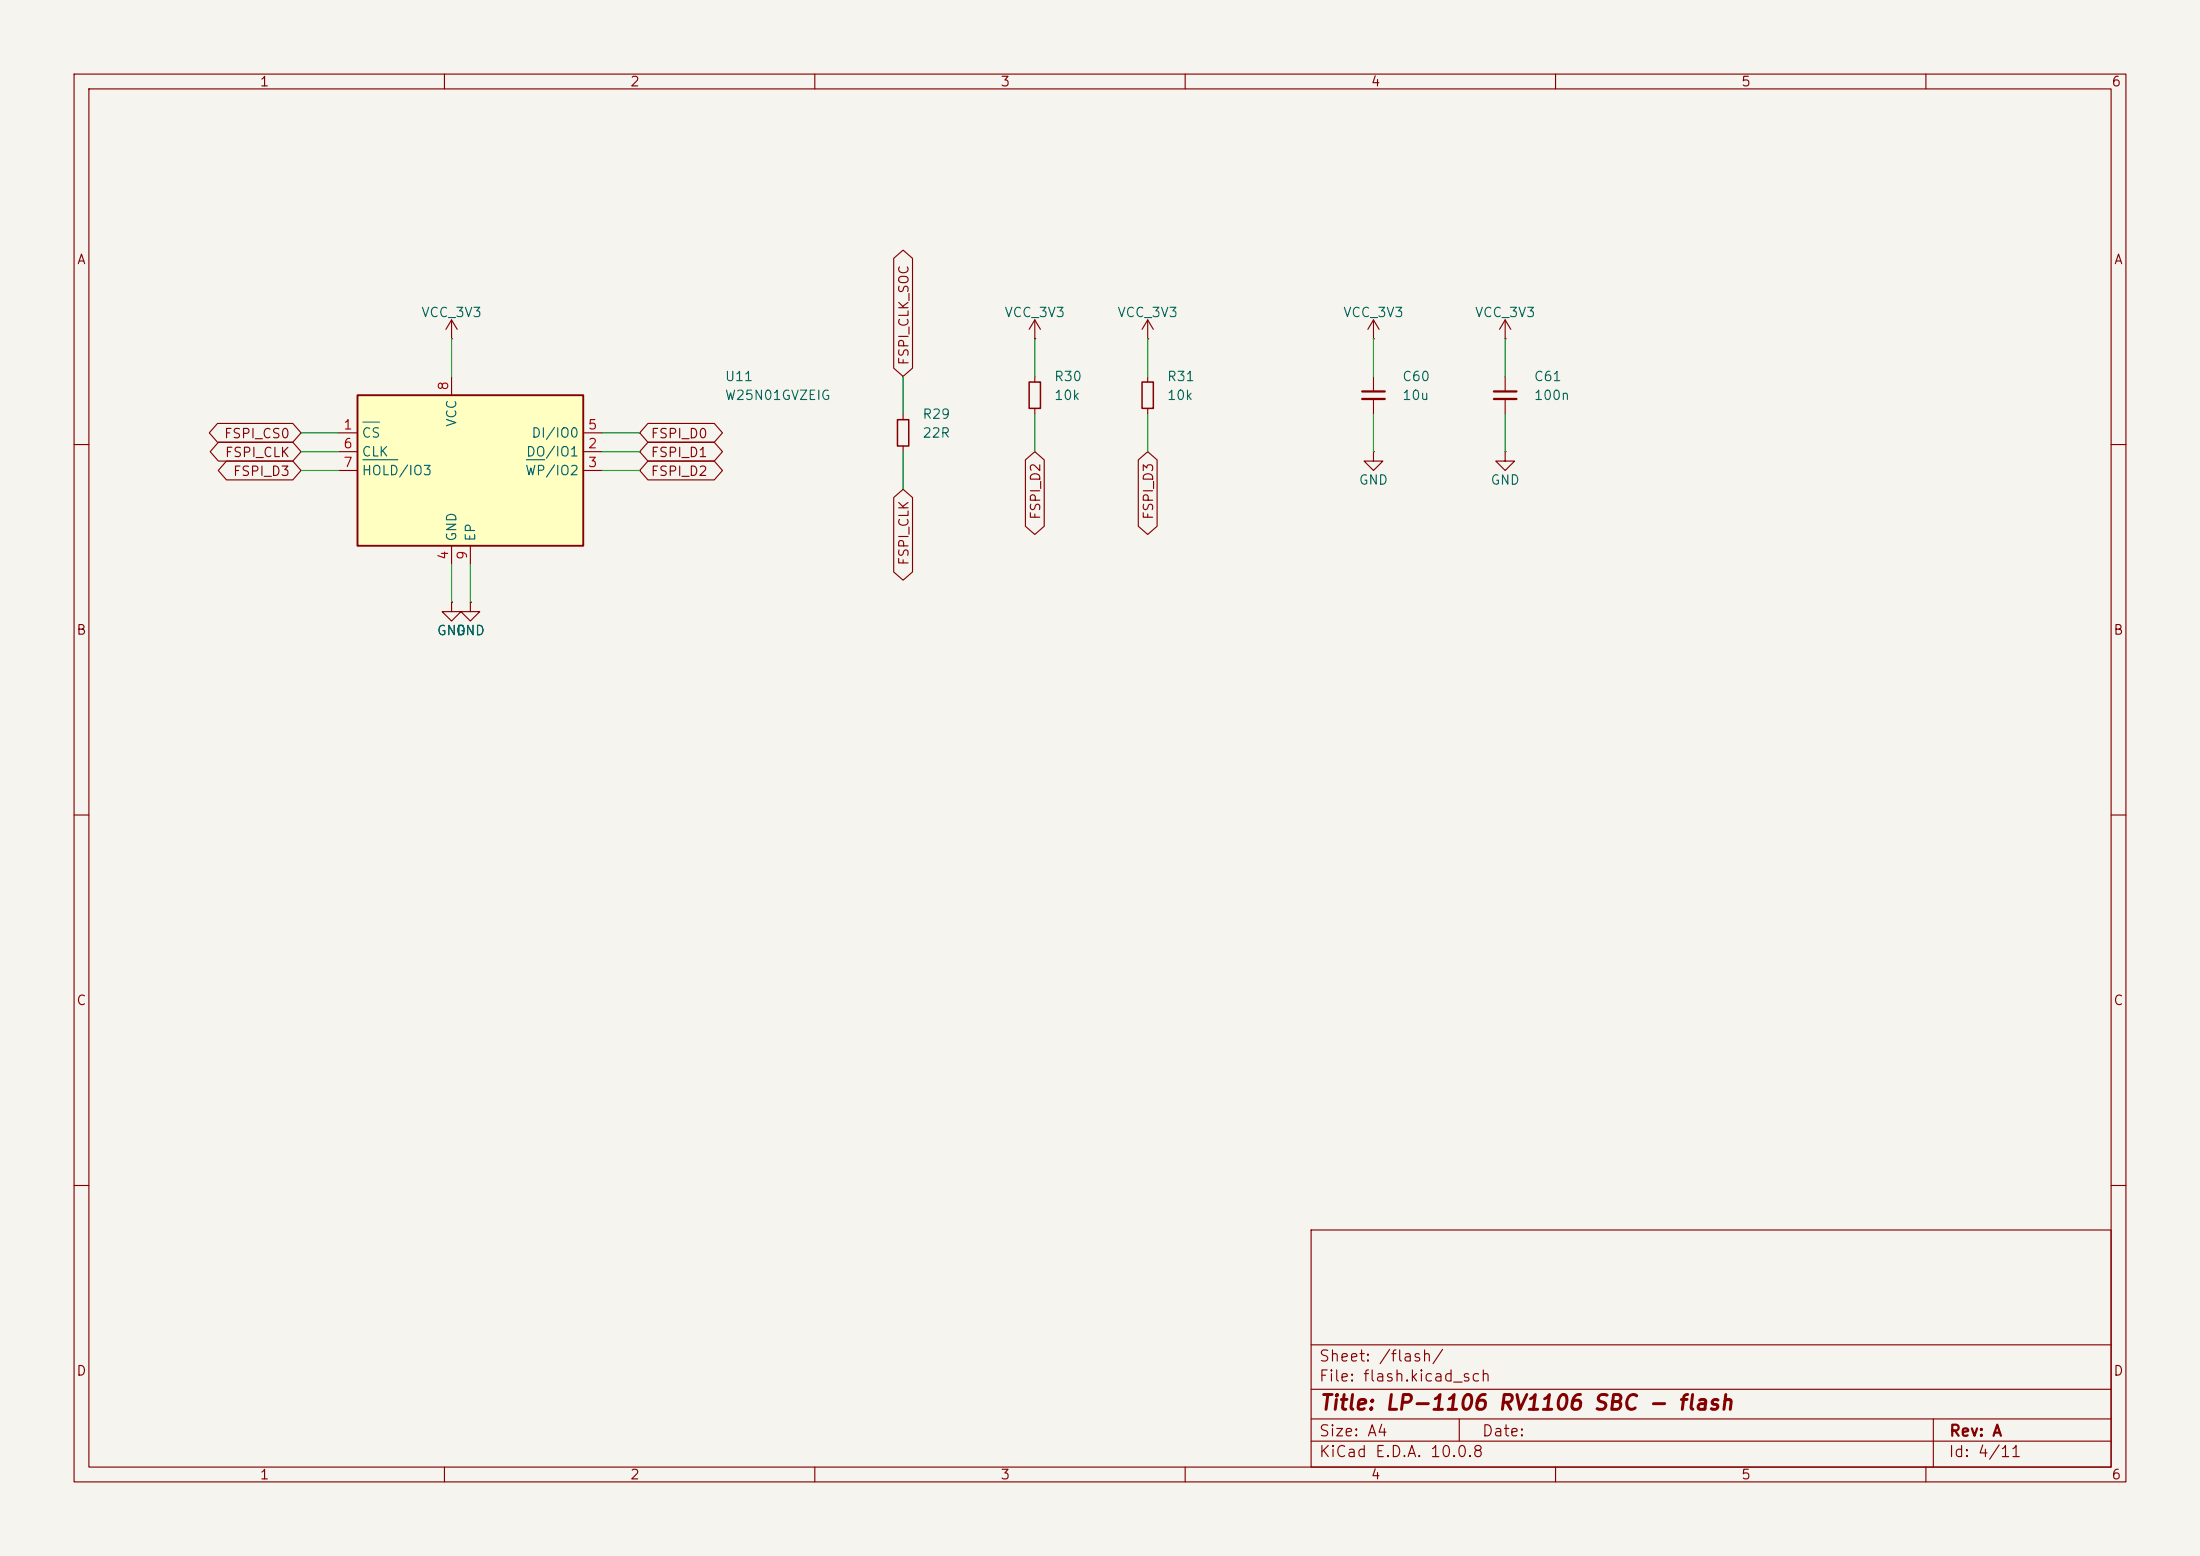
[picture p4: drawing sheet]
<svg xmlns="http://www.w3.org/2000/svg" width="297mm" height="210mm" viewBox="0 0 297 210" stroke-linecap="round" stroke-linejoin="round" font-family="sans-serif">
<path d="M0 0h297v210h-297z" fill="#f5f4ef" stroke="#f5f4ef" stroke-width=".14"/>
<g fill="none" stroke="#840000" stroke-width=".15">
<path d="M10 10h277v190h-277zM12 12h273v186h-273zM60 10v2M110 10v2M160 10v2M210 10v2M260 10v2M61 45.7h.1M61 43.2l-.8 1.3M61 43.2l.7 1.3M61 43.2v2.5M121.9 55.9v.7"/>
<path d="M139.7 45.7h.1M139.7 43.2l-.8 1.3M139.7 43.2l.8 1.3M139.7 43.2v2.5M139.7 50.8v.8M139.7 55.1v.8M154.9 45.7h.1M154.9 43.2l-.7 1.3M154.9 43.2l.8 1.3M154.9 43.2v2.5M185.4 45.7h.1M185.4 43.2v2.5"/>
<path d="M185.4 50.8v2M185.4 53.8v2.1M185.4 43.2l-.7 1.3M185.4 43.2l.8 1.3M203.2 45.7h.1M203.2 43.2v2.5M203.2 50.8v2M203.2 53.8v2.1M203.2 43.2l-.8 1.3M203.2 43.2l.8 1.3M10 60h2M121.9 60.2v.8"/>
<path d="M185.4 61v1.2h1.3l-1.3 1.3-1.3-1.3h1.3M185.4 61h.1M203.2 61v1.2h1.3l-1.3 1.3-1.3-1.3h1.3M203.2 61h.1M285 60h2M10 110h2M285 110h2M10 160h2M177 166h108v32h-108zM285 160h2M60 198v2M110 198v2"/>
<path d="M160 198v2M177 194.5h108M177 191.5h108M177 187.5h108M177 181.5h108M197 191.5v3M210 198v2M260 198v2M261 191.5v6.5"/>
</g>
<path d="M183.9 52.8h3M183.9 53.8h3M201.7 52.8h3M201.7 53.8h3" fill="none" stroke="#840000" stroke-width=".3"/>
<path d="M121.2 56.6h1.5v3.6h-1.5zM138.9 51.6h1.6v3.5h-1.6z" fill="none" stroke="#840000" stroke-width=".2"/>
<path d="M48.3 53.3h30.4v20.4h-30.4z" fill="#ffffc2"/>
<path d="M48.3 53.3h30.4v20.4h-30.4z" fill="none" stroke="#840000" stroke-width=".25"/>
<g fill="none" stroke="#840000" stroke-width=".15">
<path d="M120.6 34.9l1.3-1.1 1.3 1.1v14.8l-1.3 1.1-1.3-1.1zM29.4 57.1h10.1l1.1 1.3-1.1 1.3h-10.1l-1.1-1.3zM29.5 59.7h10l1.1 1.3-1.1 1.2h-10l-1.1-1.2zM45.7 58.4h2.6M61 50.8v2.5M78.7 58.4h2.6M87.5 57.1h8.9l1.1 1.3-1.1 1.3h-8.9l-1.1-1.3zM87.5 59.7h8.9l1.1 1.3-1.1 1.2h-8.9l-1.1-1.2zM154.9 50.8v.8M154.9 55.1v.8M30.6 62.2h8.9l1.1 1.3-1.1 1.3h-8.9l-1.1-1.3zM45.7 61h2.6"/>
<path d="M45.7 63.5h2.6M61 73.7v2.5M63.5 73.7v2.5M78.7 61h2.6M78.7 63.5h2.6M87.5 62.2h8.9l1.1 1.3-1.1 1.3h-8.9l-1.1-1.3zM120.6 67.2l1.3-1.2 1.3 1.2v10l-1.3 1.1-1.3-1.1zM138.4 62.1l1.3-1.1 1.3 1.1v8.9l-1.3 1.1-1.3-1.1zM153.7 62.1l1.2-1.1 1.3 1.1v8.9l-1.3 1.1-1.2-1.1zM61 81.3v1.3h1.2l-1.2 1.2-1.3-1.2h1.3M61 81.3h.1M63.5 81.3v1.3h1.3l-1.3 1.2-1.3-1.2h1.3"/>
<path d="M63.5 81.3h.1"/>
</g>
<path d="M49 57h2.2M49 62.1h4.7M71.1 62.1h2.4" fill="none" stroke="#006464" stroke-width=".15"/>
<path d="M154.2 51.6h1.5v3.5h-1.5z" fill="none" stroke="#840000" stroke-width=".2"/>
<g fill="none" stroke="#009600" stroke-width=".15">
<path d="M40.6 58.4h5.1M61 45.7v5.1M81.3 58.4h5.1M121.9 50.8v5.1M139.7 45.7v5.1M139.7 55.9v5.1M154.9 45.7v5.1M154.9 55.9v5.1M185.4 45.7v5.1M185.4 55.9v5.1M203.2 45.7v5.1M203.2 55.9v5.1"/>
<path d="M40.6 61h5.1M40.6 63.5h5.1M61 76.2v5.1M63.5 76.2v5.1M81.3 61h5.1M81.3 63.5h5.1M121.9 61v5"/>
</g>
<text font-size="2" fill="#840000" x="178" y="190.8">Title: LP-1106 RV1106 SBC - flash</text>
<g font-size="1.5" fill="#840000">
<text x="178" y="184.1">Sheet: /flash/</text>
<text x="178" y="186.8">File: flash.kicad_sch</text>
<text x="178" y="197">KiCad E.D.A. 10.0.8</text>
<text x="178" y="194.2">Size: A4</text>
<text x="200" y="194.2">Date:</text>
<text x="263" y="197">Id: 4/11</text>
<text x="263" y="194.2">Rev: A</text>
</g>
<g font-size="1.3" fill="#840000">
<text x="35" y="12">1</text>
<text x="85" y="12">2</text>
<text x="135" y="12">3</text>
<text x="185" y="12">4</text>
<text x="235" y="12">5</text>
<text x="285" y="12">6</text>
<text x="10.3" y="36">A</text>
<text x="285.3" y="36">A</text>
<text x="123" y="49.4" transform="rotate(-90 123 49.4)">FSPI_CLK_SOC</text>
<text x="30.2" y="59.5">FSPI_CS0</text>
<text x="87.8" y="59.5">FSPI_D0</text>
<text x="30.3" y="62">FSPI_CLK</text>
<text x="31.4" y="64.6">FSPI_D3</text>
<text x="87.8" y="64.6">FSPI_D2</text>
<text x="87.8" y="62">FSPI_D1</text>
<text x="140.8" y="70.2" transform="rotate(-90 140.8 70.2)">FSPI_D2</text>
<text x="156" y="70.2" transform="rotate(-90 156 70.2)">FSPI_D3</text>
<text x="123" y="76.4" transform="rotate(-90 123 76.4)">FSPI_CLK</text>
<text x="10.2" y="86">B</text>
<text x="285.2" y="86">B</text>
<text x="10.2" y="136">C</text>
<text x="285.2" y="136">C</text>
<text x="10.2" y="186">D</text>
<text x="285.2" y="186">D</text>
<text x="35" y="200">1</text>
<text x="85" y="200">2</text>
<text x="135" y="200">3</text>
<text x="185" y="200">4</text>
<text x="235" y="200">5</text>
<text x="285" y="200">6</text>
</g>
<g font-size="1.3" fill="#006464">
<text x="56.8" y="43.1">VCC_3V3</text>
<text x="135.5" y="43.1">VCC_3V3</text>
<text x="150.8" y="43.1">VCC_3V3</text>
<text x="181.2" y="43.1">VCC_3V3</text>
<text x="199" y="43.1">VCC_3V3</text>
<text x="97.8" y="51.8">U11</text>
<text x="142.2" y="51.8">R30</text>
<text x="157.5" y="51.8">R31</text>
<text x="189.2" y="51.8">C60</text>
<text x="207" y="51.8">C61</text>
<text x="48.7" y="59.4">CS</text>
<text x="61.9" y="57.7" transform="rotate(-90 61.9 57.7)">VCC</text>
<text x="71.7" y="59.4">DI/IO0</text>
<text x="97.8" y="54.3">W25N01GVZEIG</text>
<text x="124.4" y="56.8">R29</text>
<text x="124.4" y="59.4">22R</text>
<text x="142.2" y="54.3">10k</text>
<text x="157.5" y="54.3">10k</text>
<text x="189.2" y="54.3">10u</text>
<text x="207" y="54.3">100n</text>
<text x="48.7" y="61.9">CLK</text>
<text x="48.7" y="64.5">HOLD/IO3</text>
<text x="70.8" y="64.5">WP/IO2</text>
<text x="70.9" y="61.9">DO/IO1</text>
<text x="183.4" y="65.7">GND</text>
<text x="201.1" y="65.7">GND</text>
<text x="61.9" y="73.2" transform="rotate(-90 61.9 73.2)">GND</text>
<text x="64.5" y="73.2" transform="rotate(-90 64.5 73.2)">EP</text>
<text x="58.9" y="86.1">GND</text>
<text x="61.4" y="86.1">GND</text>
</g>
<g font-size="1.3" fill="#a90000">
<text x="60.8" y="52.8" transform="rotate(-90 60.8 52.8)">8</text>
<text x="46.3" y="58.3">1</text>
<text x="79.3" y="58.3">5</text>
<text x="46.3" y="60.8">6</text>
<text x="46.3" y="63.4">7</text>
<text x="79.3" y="60.8">2</text>
<text x="79.3" y="63.4">3</text>
<text x="60.8" y="75.7" transform="rotate(-90 60.8 75.7)">4</text>
<text x="63.4" y="75.7" transform="rotate(-90 63.4 75.7)">9</text>
</g>
</svg>
